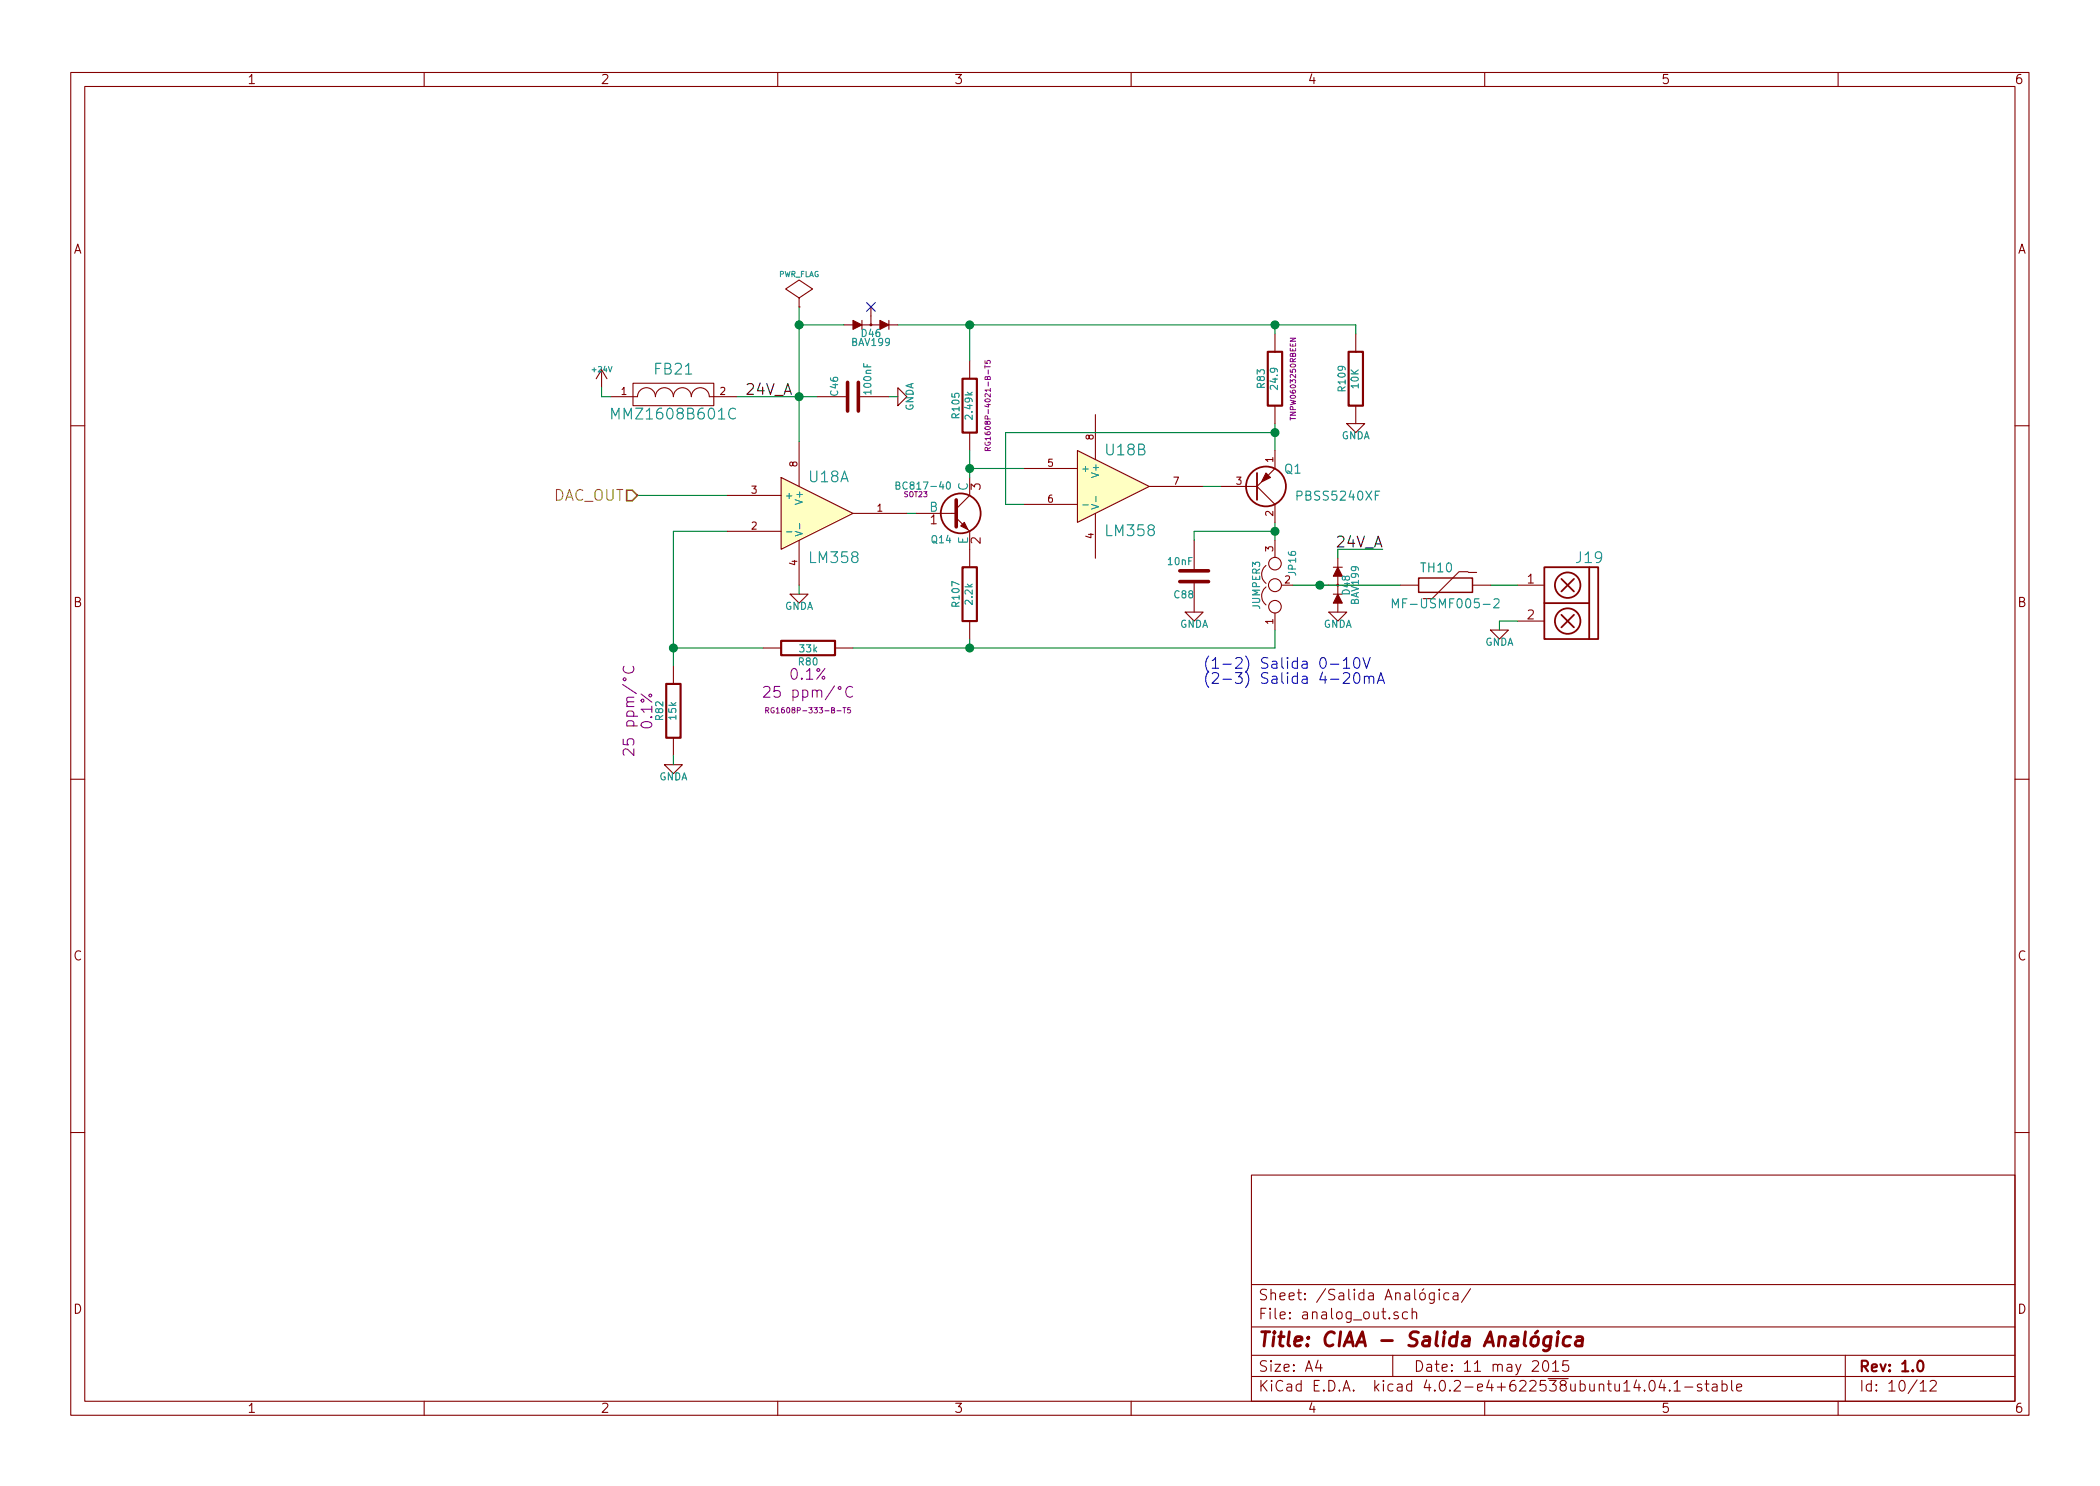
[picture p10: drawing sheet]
EESchema Schematic File Version 2
LIBS:power
LIBS:device
LIBS:transistors
LIBS:conn
LIBS:linear
LIBS:regul
LIBS:74xx
LIBS:cmos4000
LIBS:adc-dac
LIBS:memory
LIBS:xilinx
LIBS:special
LIBS:microcontrollers
LIBS:dsp
LIBS:microchip
LIBS:analog_switches
LIBS:motorola
LIBS:texas
LIBS:intel
LIBS:audio
LIBS:interface
LIBS:digital-audio
LIBS:philips
LIBS:display
LIBS:cypress
LIBS:siliconi
LIBS:opto
LIBS:atmel
LIBS:contrib
LIBS:valves
LIBS:74LVC1G04GW
LIBS:amesser-ad
LIBS:amesser-cmos4000
LIBS:amesser-conn
LIBS:amesser-discrete
LIBS:amesser-linear
LIBS:amesser-power
LIBS:amesser-usb
LIBS:audio-vlsi
LIBS:bat54_c
LIBS:BLM15HG6015N1D
LIBS:g5v2
LIBS:lm2596
LIBS:mcu-nxp
LIBS:mcu-st
LIBS:MIC2025
LIBS:net-phy
LIBS:nsi50010yt1g
LIBS:PRTR5V0U2X
LIBS:regulators
LIBS:rs485_rs232_can
LIBS:s25fl032p0xmfi013
LIBS:SCHA5B0200
LIBS:Si50x
LIBS:Transil_diode
LIBS:w_device
LIBS:LPC4337JBD144
LIBS:IS42S16400F
LIBS:TXB0108
LIBS:FT2232H
LIBS:93CXX
LIBS:TJA1040
LIBS:tvs
LIBS:PBSS5240
LIBS:pbss5240xf
LIBS:sw_push
LIBS:mcp1416
LIBS:fqt13n06l
LIBS:ciaa-nxp-cache
EELAYER 27 0
EELAYER END
$Descr A4 11693 8268
encoding utf-8
Sheet 10 12
Title "CIAA - Salida Analógica"
Date "11 may 2015"
Rev "1.0"
Comp ""
Comment1 ""
Comment2 ""
Comment3 ""
Comment4 ""
$EndDescr
$Comp
L +24V #PWR0216
U 1 1
P 3350 2150
F 0 "#PWR0216" H 3350 2100 20  0001 C CNN
F 1 "+24V" H 3350 2250 30  0000 C CNN
F 2 "" H 3350 2150 60  0000 C CNN
F 3 "" H 3350 2150 60  0000 C CNN
	1    3350 2150
	1    0    0    -1  
$EndComp
$Comp
L C C46
U 1 1
P 4750 2200
F 0 "C46" H 4750 2300 40  0000 L CNN
F 1 "100nF" H 4756 2115 40  0000 L CNN
F 2 "~" H 4788 2050 30  0000 C CNN
F 3 "~" H 4750 2200 60  0000 C CNN
	1    4750 2200
	0    -1   -1   0   
$EndComp
$Comp
L GNDA #PWR0217
U 1 1
P 4450 3300
F 0 "#PWR0217" H 4450 3300 40  0001 C CNN
F 1 "GNDA" H 4450 3230 40  0000 C CNN
F 2 "" H 4450 3300 60  0000 C CNN
F 3 "" H 4450 3300 60  0000 C CNN
	1    4450 3300
	1    0    0    -1  
$EndComp
Wire Wire Line
	4100 2200 4550 2200
Connection ~ 4450 2200
Wire Wire Line
	4450 3250 4450 3300
$Comp
L GNDA #PWR0218
U 1 1
P 5000 2200
F 0 "#PWR0218" H 5000 2200 40  0001 C CNN
F 1 "GNDA" H 5000 2130 40  0000 C CNN
F 2 "" H 5000 2200 60  0000 C CNN
F 3 "" H 5000 2200 60  0000 C CNN
	1    5000 2200
	0    -1   -1   0   
$EndComp
Wire Wire Line
	4950 2200 5000 2200
$Comp
L R R80
U 1 1
P 4500 3600
F 0 "R80" V 4580 3600 40  0000 C CNN
F 1 "33k" V 4507 3601 40  0000 C CNN
F 2 "~" V 4430 3600 30  0000 C CNN
F 3 "RG1608P-333-B-T5" V 4850 3600 30  0000 C CNN
F 4 "0.1%" V 4650 3600 60  0000 C CNN "Tol"
F 5 "25 ppm/°C" V 4750 3600 60  0000 C CNN "TC"
	1    4500 3600
	0    1    1    0   
$EndComp
$Comp
L R R82
U 1 1
P 3750 3950
F 0 "R82" V 3830 3950 40  0000 C CNN
F 1 "15k" V 3757 3951 40  0000 C CNN
F 2 "~" V 3680 3950 30  0000 C CNN
F 3 "~" H 3750 3950 30  0000 C CNN
F 4 "0.1%" V 3900 3950 60  0000 C CNN "Tol"
F 5 "25 ppm/°C" V 4000 3950 60  0000 C CNN "TC"
	1    3750 3950
	-1   0    0    1   
$EndComp
$Comp
L GNDA #PWR0219
U 1 1
P 3750 4250
F 0 "#PWR0219" H 3750 4250 40  0001 C CNN
F 1 "GNDA" H 3750 4180 40  0000 C CNN
F 2 "" H 3750 4250 60  0000 C CNN
F 3 "" H 3750 4250 60  0000 C CNN
	1    3750 4250
	1    0    0    -1  
$EndComp
Wire Wire Line
	3750 4250 3750 4200
Wire Wire Line
	3750 2950 3750 3700
Wire Wire Line
	3750 2950 4050 2950
Wire Wire Line
	4250 3600 3750 3600
Connection ~ 3750 3600
Wire Wire Line
	4750 3600 7100 3600
Wire Wire Line
	4050 2750 3550 2750
Text HLabel 3550 2750 0    60   Input ~ 0
DAC_OUT
$Comp
L LM358 U18
U 1 1
P 4550 2850
F 0 "U18" H 4500 3050 60  0000 L CNN
F 1 "LM358" H 4500 2600 60  0000 L CNN
F 2 "" H 4550 2850 60  0000 C CNN
F 3 "" H 4550 2850 60  0000 C CNN
	1    4550 2850
	1    0    0    -1  
$EndComp
$Comp
L TB_1X2 J19
U 1 1
P 8800 3350
F 0 "J19" H 8750 3600 60  0000 C CNN
F 1 "TB_1X2" H 8850 3050 60  0001 C CNN
F 2 "~" H 8750 3400 60  0000 C CNN
F 3 "~" H 8750 3400 60  0000 C CNN
	1    8800 3350
	-1   0    0    -1  
$EndComp
Wire Wire Line
	8300 3250 8450 3250
$Comp
L GNDA #PWR0220
U 1 1
P 8350 3500
F 0 "#PWR0220" H 8350 3500 40  0001 C CNN
F 1 "GNDA" H 8350 3430 40  0000 C CNN
F 2 "" H 8350 3500 60  0000 C CNN
F 3 "" H 8350 3500 60  0000 C CNN
	1    8350 3500
	1    0    0    -1  
$EndComp
Wire Wire Line
	8350 3500 8350 3450
Wire Wire Line
	8350 3450 8450 3450
$Comp
L FILTER FB21
U 1 1
P 3750 2200
F 0 "FB21" H 3750 2350 60  0000 C CNN
F 1 "MMZ1608B601C" H 3750 2100 60  0000 C CNN
F 2 "~" H 3750 2200 60  0000 C CNN
F 3 "~" H 3750 2200 60  0000 C CNN
	1    3750 2200
	1    0    0    -1  
$EndComp
Wire Wire Line
	3350 2150 3350 2200
Wire Wire Line
	3350 2200 3400 2200
Wire Wire Line
	4450 1700 4450 2450
$Comp
L PWR_FLAG #FLG0221
U 1 1
P 4450 1700
F 0 "#FLG0221" H 4450 1795 30  0001 C CNN
F 1 "PWR_FLAG" H 4450 1880 30  0000 C CNN
F 2 "" H 4450 1700 60  0000 C CNN
F 3 "" H 4450 1700 60  0000 C CNN
	1    4450 1700
	1    0    0    -1  
$EndComp
$Comp
L LM358 U18
U 2 1
P 6200 2700
F 0 "U18" H 6150 2900 60  0000 L CNN
F 1 "LM358" H 6150 2450 60  0000 L CNN
F 2 "" H 6200 2700 60  0000 C CNN
F 3 "" H 6200 2700 60  0000 C CNN
	2    6200 2700
	1    0    0    -1  
$EndComp
$Comp
L BC817-40 Q14
U 1 1
P 5300 2850
F 0 "Q14" H 5300 2701 40  0000 R CNN
F 1 "BC817-40" H 5300 3000 40  0000 R CNN
F 2 "SOT23" H 5100 2952 29  0000 C CNN
F 3 "~" H 5300 2850 60  0000 C CNN
	1    5300 2850
	1    0    0    -1  
$EndComp
Wire Wire Line
	5050 2850 5100 2850
$Comp
L R R107
U 1 1
P 5400 3300
F 0 "R107" V 5480 3300 40  0000 C CNN
F 1 "2.2k" V 5407 3301 40  0000 C CNN
F 2 "~" V 5330 3300 30  0000 C CNN
F 3 "~" H 5400 3300 30  0000 C CNN
	1    5400 3300
	-1   0    0    1   
$EndComp
Connection ~ 5400 3600
$Comp
L R R105
U 1 1
P 5400 2250
F 0 "R105" V 5480 2250 40  0000 C CNN
F 1 "2.49k" V 5407 2251 40  0000 C CNN
F 2 "~" V 5330 2250 30  0000 C CNN
F 3 "RG1608P-4021-B-T5" V 5300 2250 30  0000 C CNN
	1    5400 2250
	-1   0    0    1   
$EndComp
Wire Wire Line
	5400 2000 5400 1800
Wire Wire Line
	5000 1800 7550 1800
Connection ~ 4450 1800
Wire Wire Line
	5400 2500 5400 2650
Wire Wire Line
	5700 2600 5400 2600
Connection ~ 5400 2600
Wire Wire Line
	6800 2700 6700 2700
Wire Wire Line
	5700 2800 5600 2800
Wire Wire Line
	5600 2800 5600 2400
Wire Wire Line
	5600 2400 7100 2400
Wire Wire Line
	7100 2350 7100 2500
$Comp
L R R83
U 1 1
P 7100 2100
F 0 "R83" V 7180 2100 40  0000 C CNN
F 1 "24.9" V 7107 2101 40  0000 C CNN
F 2 "~" V 7030 2100 30  0000 C CNN
F 3 "TNPW0603250RBEEN" V 7000 2100 30  0000 C CNN
	1    7100 2100
	-1   0    0    1   
$EndComp
Wire Wire Line
	7100 1800 7100 1850
Connection ~ 5400 1800
Connection ~ 7100 2400
$Comp
L JUMPER3 JP16
U 1 1
P 7100 3250
F 0 "JP16" H 7150 3150 40  0000 L CNN
F 1 "JUMPER3" H 7100 3350 40  0000 C CNN
F 2 "~" H 7100 3250 60  0000 C CNN
F 3 "~" H 7100 3250 60  0000 C CNN
	1    7100 3250
	0    -1   -1   0   
$EndComp
Wire Wire Line
	7100 2900 7100 3000
Wire Wire Line
	7100 3600 7100 3500
Text Notes 6700 3800 0    60   ~ 0
(1-2) Salida 0-10V\n(2-3) Salida 4-20mA
Wire Wire Line
	5400 3550 5400 3600
$Comp
L R R109
U 1 1
P 7550 2100
F 0 "R109" V 7630 2100 40  0000 C CNN
F 1 "10K" V 7557 2101 40  0000 C CNN
F 2 "~" V 7480 2100 30  0000 C CNN
F 3 "~" H 7550 2100 30  0000 C CNN
	1    7550 2100
	-1   0    0    1   
$EndComp
$Comp
L GNDA #PWR0222
U 1 1
P 7550 2350
F 0 "#PWR0222" H 7550 2350 40  0001 C CNN
F 1 "GNDA" H 7550 2280 40  0000 C CNN
F 2 "" H 7550 2350 60  0000 C CNN
F 3 "" H 7550 2350 60  0000 C CNN
	1    7550 2350
	1    0    0    -1  
$EndComp
Wire Wire Line
	7550 1800 7550 1850
Connection ~ 7100 1800
$Comp
L BAV199 D48
U 1 1
P 7450 3250
F 0 "D48" H 7450 3200 40  0000 C CNN
F 1 "BAV199" H 7450 3150 40  0000 C CNN
F 2 "" H 7450 3250 60  0000 C CNN
F 3 "" H 7450 3250 60  0000 C CNN
	1    7450 3250
	0    -1   -1   0   
$EndComp
Wire Wire Line
	7200 3250 7800 3250
Connection ~ 7350 3250
$Comp
L GNDA #PWR0223
U 1 1
P 7450 3400
F 0 "#PWR0223" H 7450 3400 40  0001 C CNN
F 1 "GNDA" H 7450 3330 40  0000 C CNN
F 2 "" H 7450 3400 60  0000 C CNN
F 3 "" H 7450 3400 60  0000 C CNN
	1    7450 3400
	1    0    0    -1  
$EndComp
Text Label 4150 2200 0    60   ~ 0
24V_A
Text Label 7700 3050 2    60   ~ 0
24V_A
Wire Wire Line
	7700 3050 7450 3050
Wire Wire Line
	7450 3050 7450 3100
$Comp
L C C88
U 1 1
P 6650 3200
F 0 "C88" H 6650 3300 40  0000 L CNN
F 1 "10nF" H 6656 3115 40  0000 L CNN
F 2 "~" H 6688 3050 30  0000 C CNN
F 3 "~" H 6650 3200 60  0000 C CNN
	1    6650 3200
	-1   0    0    1   
$EndComp
$Comp
L GNDA #PWR0224
U 1 1
P 6650 3400
F 0 "#PWR0224" H 6650 3400 40  0001 C CNN
F 1 "GNDA" H 6650 3330 40  0000 C CNN
F 2 "" H 6650 3400 60  0000 C CNN
F 3 "" H 6650 3400 60  0000 C CNN
	1    6650 3400
	1    0    0    -1  
$EndComp
Wire Wire Line
	6650 3000 6650 2950
Wire Wire Line
	6650 2950 7100 2950
Connection ~ 7100 2950
$Comp
L BAV199 D46
U 1 1
P 4850 1800
F 0 "D46" H 4850 1750 40  0000 C CNN
F 1 "BAV199" H 4850 1700 40  0000 C CNN
F 2 "" H 4850 1800 60  0000 C CNN
F 3 "" H 4850 1800 60  0000 C CNN
	1    4850 1800
	1    0    0    -1  
$EndComp
Wire Wire Line
	4700 1800 4450 1800
NoConn ~ 4850 1700
$Comp
L THERMISTOR TH10
U 1 1
P 8050 3250
F 0 "TH10" V 8150 3300 50  0000 C CNN
F 1 "MF-USMF005-2" V 7950 3250 50  0000 C CNN
F 2 "" H 8050 3250 60  0000 C CNN
F 3 "~" H 8050 3250 60  0000 C CNN
	1    8050 3250
	0    -1   -1   0   
$EndComp
$Comp
L PBSS5240XF Q1
U 1 1
P 7000 2700
F 0 "Q1" H 7200 2600 50  0000 C CNN
F 1 "PBSS5240XF" H 7450 2750 50  0000 C CNN
F 2 "" H 7400 2650 60  0000 C CNN
F 3 "~" H 7000 2700 60  0000 C CNN
	1    7000 2700
	1    0    0    1   
$EndComp
$EndSCHEMATC
